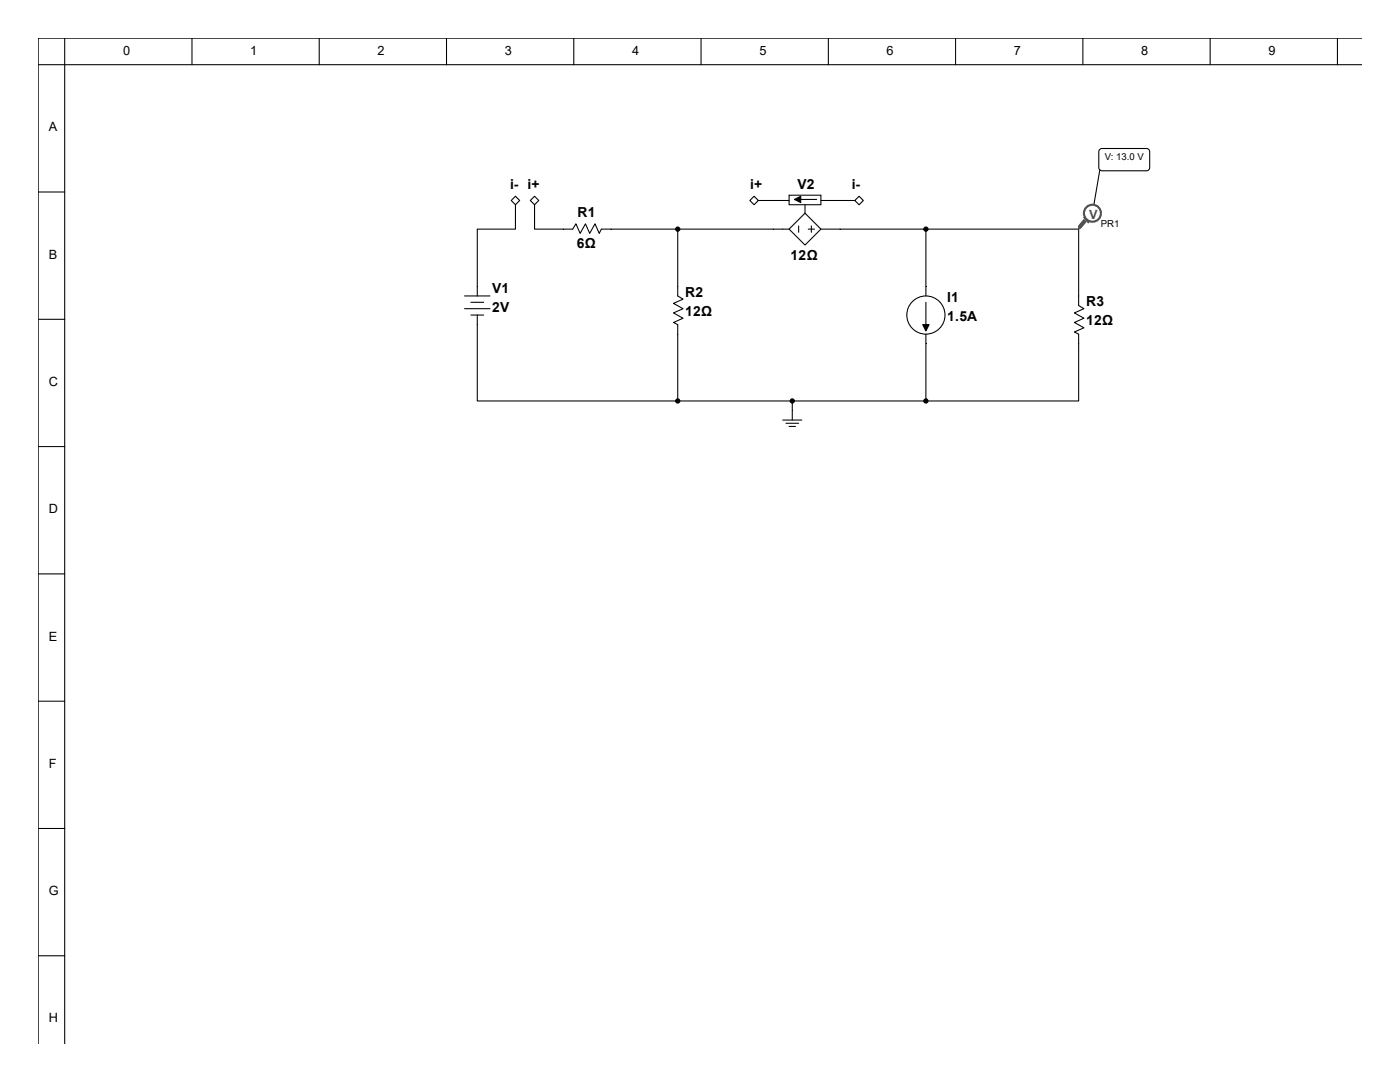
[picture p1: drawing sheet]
<svg xmlns="http://www.w3.org/2000/svg" width="279mm" height="216mm" viewBox="0 0 279 216" stroke-linecap="round" stroke-linejoin="round" font-family="sans-serif">
<g fill="none" stroke="#000" stroke-width=".21">
<path d="M7.6 12.9h264.2M12.9 7.6v200.7M38.3 7.6v5.3M63.7 7.6v5.3M89.1 7.6v5.3M114.5 7.6v5.3M139.9 7.6v5.3M165.3 7.6v5.3M190.7 7.6v5.3M216.1 7.6v5.3M241.5 7.6v5.3M266.9 7.6v5.3"/>
<path d="M271.8 7.6h-264.2v200.7M7.6 38.3h5.3M102.9 39.2l.8 .8-.8 .9-.9-.9zM157.5 38.9h6.3v2h-6.3zM159.8 39.8h3.2M92.7 59.1h5.1M102.9 40.9v4.8h-7.7v13.4M105.8 40l.9-.8 .8 .8-.8 .9zM106.7 40.9v4.8h7.6l.6-1 .9 1.9 1-1.9 .9 1.9 1-1.9 .9 1.9 .4-.9h37.5M135.3 45.7v13.4l1 .6-1.9 .8 1.9 1.1-1.9 .8 1.9 1.1-1.9 .8 .9 .5v15.2M149.6 40l.9-.8 .8 .8-.8 .9zM151.3 40h6.2"/>
<path d="M159.4 45.1v1.3M160.7 42.5l3.1 3.2-3.1 3.2-3.2-3.2zM160.7 40.9v1.6M161.3 45.7h1.3M161.9 45.1v1.3M163.8 45.7h21M163.8 40h6.8M170.6 40l.8-.8 .9 .8-.9 .9zM184.8 45.7h30.5v15.3l1 .6-1.9 .8 1.9 1.1-1.9 .8 1.9 1.1-1.9 .9 .9 .4v13.3h-30.5M184.8 45.7v13.4M7.6 63.7h5.3M92.7 61.6h5.1"/>
<path d="M94 60.3h2.5M94 62.9h2.5M95.2 62.9v17.1h40.1M184.8 60.3v4.5M184.8 66.7v13.3M7.6 89.1h5.3M135.3 80h49.5M156.2 83.8h3.8M156.8 84.5h2.6M157.5 85.1h1.2M158.1 80v3.8M7.6 114.5h5.3"/>
<path d="M7.6 139.9h5.3M7.6 165.3h5.3M7.6 190.7h5.3"/>
<circle cx="184.8" cy="62.9" r="3.8"/>
</g>
<g fill="#000" stroke="#000" stroke-width=".21">
<path d="M158.5 39.8l1.3-.6v1.2zM184.1 64.8h1.3l-.6 1.2z"/>
<circle cx="135.3" cy="45.7" r=".42"/>
<circle cx="184.8" cy="45.7" r=".42"/>
<circle cx="135.3" cy="80" r=".42"/>
<circle cx="158.1" cy="80" r=".42"/>
<circle cx="184.8" cy="80" r=".42"/>
</g>
<path d="M219.5 29.8l.4-.2h8.9a.64 .64 0 0 1 .6 .7v3.1a.64 .64 0 0 1-.6 .7h-8.9a.64 .64 0 0 1-.6-.7v-3.1z" fill-rule="evenodd" fill="#fff" stroke="#000" stroke-width=".21"/>
<path d="M219.5 33.9l-1.5 8.6" fill="none" stroke="#000" stroke-width=".21"/>
<path d="M216.3 43.8l.4 .4-1 1.3-.4 .2v-.6z" fill-rule="evenodd" fill="#505050"/>
<path d="M216.3 43.8l.4 .4-1 1.3-.4 .2v-.6z" fill="none" stroke="#505050" stroke-width=".21"/>
<path d="M216.3 43.4h.2l.9 .8-.2 .2z" fill-rule="evenodd" fill="#505050"/>
<path d="M216.3 43.4h.2l.9 .8-.2 .2z" fill="none" stroke="#505050" stroke-width=".21"/>
<circle cx="218" cy="42.5" r="1.7" fill="#fff"/>
<circle cx="218" cy="42.5" r="1.7" fill="none" stroke="#505050" stroke-width=".42"/>
<g font-size="2.8">
<text x="101.8" y="37.6">i- i+</text>
<text x="149.7" y="37.6">i+</text>
<text x="159.1" y="37.6">V2</text>
<text x="170" y="37.6">i-</text>
<text x="115.2" y="43.3">R1</text>
<text x="115.1" y="49.5">6Ω</text>
<text x="157.8" y="51.8">12Ω</text>
<text x="98.2" y="58.4">V1</text>
<text x="136.7" y="59.2">R2</text>
<text x="98.2" y="62.2">2V</text>
<text x="136.7" y="63">12Ω</text>
<text x="189" y="60.3">I1</text>
<text x="189" y="64.1">1.5A</text>
<text x="216.7" y="61.1">R3</text>
<text x="216.7" y="64.9">12Ω</text>
</g>
<g font-size="2.5">
<text x="24.6" y="11">0</text>
<text x="50" y="11">1</text>
<text x="75.4" y="11">2</text>
<text x="100.8" y="11">3</text>
<text x="126.2" y="11">4</text>
<text x="151.6" y="11">5</text>
<text x="177" y="11">6</text>
<text x="202.4" y="11">7</text>
<text x="227.8" y="11">8</text>
<text x="253.2" y="11">9</text>
<text x="9.7" y="26.2">A</text>
<text x="9.7" y="51.6">B</text>
<text x="9.7" y="77">C</text>
<text x="9.7" y="102.4">D</text>
<text x="9.7" y="127.8">E</text>
<text x="9.7" y="153.2">F</text>
<text x="9.7" y="178.6">G</text>
<text x="9.7" y="204">H</text>
</g>
<text font-size="2.5" fill="#505050" x="217.4" y="43.6">V</text>
<g font-size="1.9">
<text x="220.5" y="32">V: 13.0 V</text>
<text x="219.7" y="45.3">PR1</text>
</g>
</svg>
